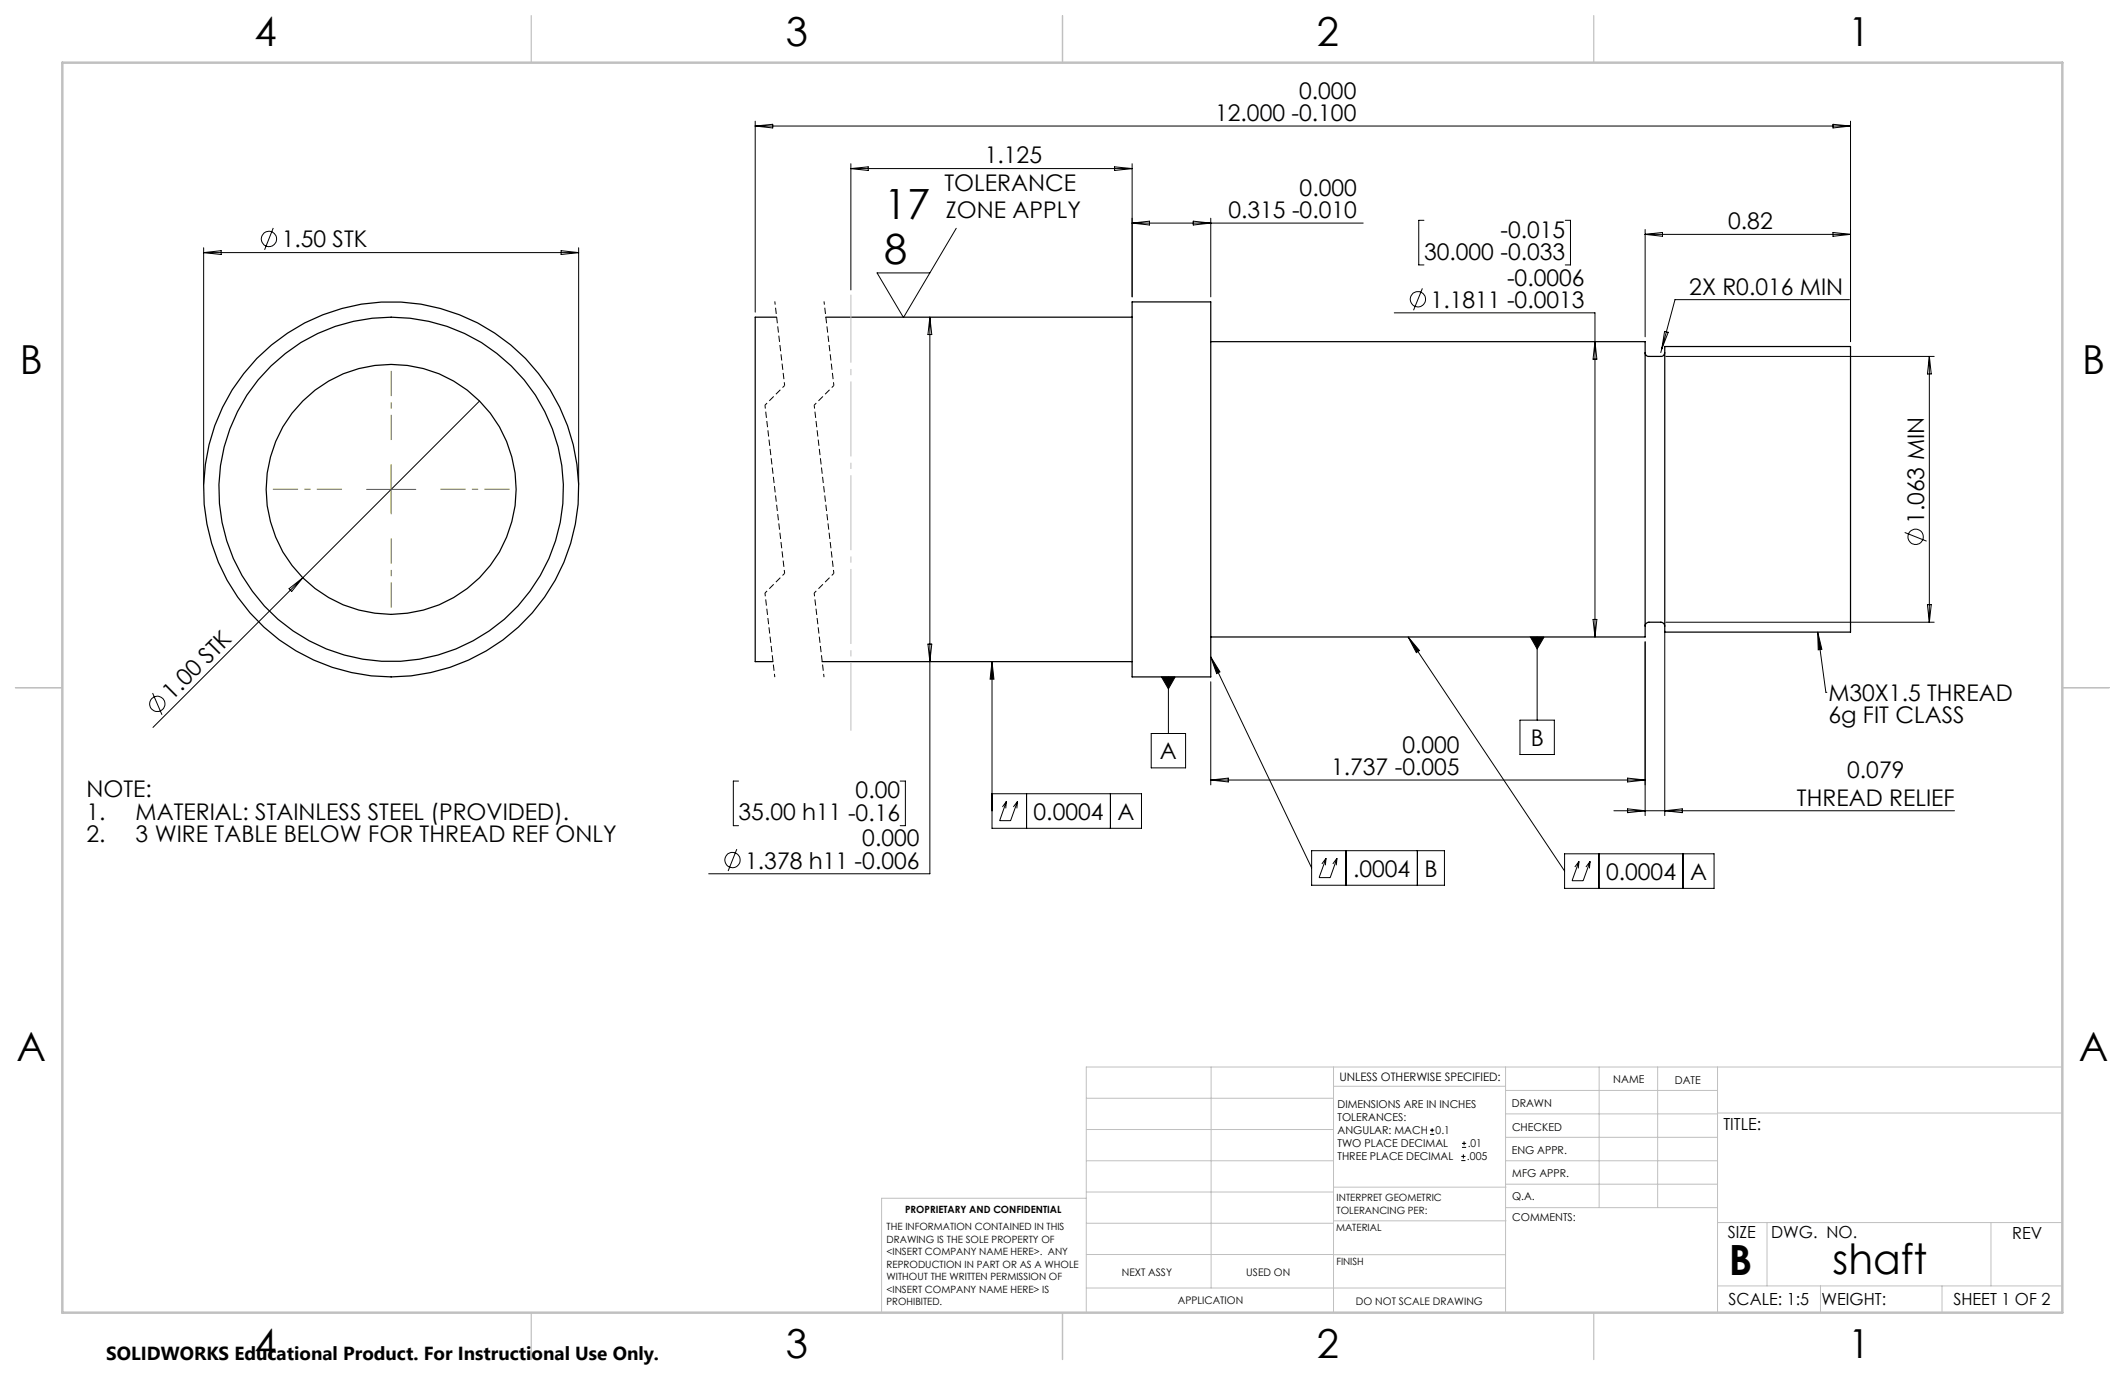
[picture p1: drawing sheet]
<svg xmlns="http://www.w3.org/2000/svg" width="432mm" height="279mm" viewBox="0 0 432 279" stroke-linecap="round" stroke-linejoin="round" font-family="sans-serif">
<g fill="none" stroke="#000" stroke-width=".25">
<path d="M157.8 64.5h-4.3v69.9h3.6M167.8 64.5h62.2M230 61.3h16v76.2h-16zM246 69.4h88.3v60h-88.3M334.3 71.6a.73 .73 0 0 0 .8 .8h2.4a.78 .78 0 0 0 .8-.8M338.3 70.4h37.7v58h-37.7zM167 134.4h63M334.3 127.2a.78 .78 0 0 1 .8-.8h2.4a.85 .85 0 0 1 .8 .8"/>
<circle cx="79.5" cy="99.4" r="38.1"/>
<circle cx="79.5" cy="99.4" r="35"/>
<circle cx="79.5" cy="99.4" r="25.4"/>
</g>
<g fill="none" stroke="#000" stroke-width=".2">
<path d="M153.5 24.6v38.8M153.5 25.6h222.5M153.5 25.6l3.5-.3v.7zM172.9 33.3v25.6M172.9 34.3h57.1M172.9 34.3l3.5-.4v.7zM226.5 33.9l3.5 .4-3.5 .3zM230 33.3v27M372.5 25.3l3.5 .3-3.5 .4zM376 24.6v44.8M41.4 50.3v48.1M41.4 51.3h76.2"/>
<path d="M41.4 51.3l3.5-.4v.8zM55.5 46.3l-1.7 4.5M114 50.9l3.6 .4-3.6 .4zM117.6 50.3v48.1M194.3 46.4l-10.7 18.1-5.4-9h10.7M230 45.3h47M230 45.3l3.6-.4v.8zM242.5 44.9l3.5 .4-3.5 .4zM246 44.3v16M289 58.6l-1.8 4.4M289.3 44.8h-1v9h1M318.1 44.8h1v9h-1"/>
<path d="M334.3 46.6v21.8M334.3 47.6h41.7M334.3 47.6l3.5-.4v.8zM372.5 47.2l3.5 .4-3.5 .4zM188.9 64.5v113.1h-44.9M188.9 64.5l.4 3.5h-.7zM283.3 63.6h40.8v65.8M324.1 69.4l.4 3.6h-.8zM337.7 70.9l-.2 .7M338.2 67.3l.8 .2-1.3 3.4zM338.5 72.4h54.5M375.8 60.9h-35.4l-2.7 10"/>
<path d="M392 72.4v54M392 72.4l.4 3.6h-.7zM97.4 81.5l-35.9 35.9M58.7 119.6l2.8-2.2-2.2 2.8zM61.5 117.4l-30.4 30.4M387 108.2l4.5 1.8M188.6 130.9h.7l-.4 3.5zM201.6 134.4l.4 3.6h-.8zM201.6 134.4v33.9h30.4v-7h-30.4M236 137.5h2.8l-1.4 2.5zM237.4 137.5v11.5M246 133.5l20.5 42.9"/>
<path d="M246 138.5v21M246 133.5l1.9 3-.7 .4zM286.1 129.4l31.8 47.6M286.1 129.4l2.3 2.8-.6 .4zM311 129.4h2.8l-1.5 2.5zM312.3 129.4v16.9M323.7 125.9h.8l-.4 3.5zM334.3 130.4v35.3M338.3 128.2v37.5M338.5 126.4h54.5M369.4 128.4l.8 3.5-.7 .1zM369.4 128.4l1.6 12.3"/>
<path d="M391.7 122.9h.7l-.4 3.5zM31 140.8l1.9 4.4M150.1 158.7h-1.1v9.1h1.1M182.9 158.7h1.1v9.1h-1.1M233.9 149h7v7h-7zM246 158.5h88.3M246 158.5l3.6-.4v.8zM308.9 146.3h6.9v7h-6.9zM330.7 158.1l3.6 .4-3.6 .4zM371 140.7h.1M149.7 172.5l-1.7 4.5M204.5 162.8l-.8 1.2"/>
<path d="M204.5 162.8l-.1 1.5M204.5 162.8l-1.4 4h2.3l1.4-4M206.8 162.8l-.9 1.2M206.8 162.8l-.2 1.5M208.6 161.3v7M225.6 161.3v7M266.5 172.9h27v7h-27zM269.5 174.4l-.9 1.1M269.5 174.4l-.2 1.4M269.5 174.4l-1.5 3.9h2.3l1.4-3.9M271.7 174.4l-.9 1.1M271.7 174.4l-.2 1.4"/>
<path d="M273.5 172.9v7M288 172.9v7M317.9 173.5h30.4v7h-30.4zM320.9 175l-.9 1.2M320.9 175l-.2 1.5M320.9 175l-1.5 4h2.3l1.4-4M323.1 175l-.8 1.2M323.1 175l-.1 1.5M324.9 173.5v7M327.9 164.7h69.3M330.7 164.4l3.6 .3-3.6 .4zM338.3 164.7l3.5-.3v.7z"/>
<path d="M342 173.5v7M290.6 230.5h.8M290.6 229.7h.8M291 229.3v.8M296.9 235.8h.9M296.9 235h.9M297.1 233.2h.8M297.1 232.3h.8M297.4 234.6v.8M297.5 231.9v.8"/>
<circle cx="54.6" cy="48.6" r="1.56"/>
<circle cx="288.1" cy="60.8" r="1.55"/>
<circle cx="389.2" cy="109.1" r="1.55"/>
<circle cx="32" cy="143" r="1.56"/>
<circle cx="148.8" cy="174.8" r="1.55"/>
</g>
<path d="M157.4 61.2l2 17.1M167.4 61.2l2 17.1M155.4 82.3l4 34.2M165.4 82.3l4 34.2M155.4 120.5l2 17.1M165.4 120.5l2 17.1" fill="none" stroke="#000" stroke-width=".2" stroke-dasharray="1.3 .6" stroke-dashoffset=".6" stroke-linecap="butt"/>
<path d="M159.4 78.3l-4 4M169.4 78.3l-4 4M159.4 116.5l-4 4M169.4 116.5l-4 4" fill="none" stroke="#000" stroke-width=".2" stroke-dasharray="1.3 .6" stroke-dashoffset=".7" stroke-linecap="butt"/>
<path d="M69.5 99.4h-14.1M79.5 89.4v-14M89.5 99.4h14M79.5 109.4v14.1" fill="none" stroke="#808000" stroke-width=".2" stroke-dasharray="15.2 1.3 1.3 1.3" stroke-dashoffset="10.1" stroke-linecap="butt"/>
<path d="M172.9 59.9v88.6" fill="none" stroke="#c0c0c0" stroke-width=".2" stroke-dasharray="15.2 1.3 1.3 1.3" stroke-dashoffset="1.4" stroke-linecap="butt"/>
<path d="M74.5 99.4h10M79.5 94.4v10" fill="none" stroke="#808000" stroke-width=".2"/>
<g fill="none" stroke="#c0c0c0" stroke-width=".2">
<path d="M246.1 216.8v44.9M271 216.8v49.9M305.9 216.8v49.9M324.9 216.8v28.6M336.8 216.8v28.6M349 216.8v49.9M419.1 216.8h-198.4v49.9M220.7 235.9h50.3M220.7 229.5h50.3M220.7 223.2h50.3M271 220.7h34.9M305.9 231.1h43.1"/>
<path d="M305.9 226.3h43.1M305.9 221.6h43.1M305.9 235.9h43.1M349 226.2h70.1M220.7 248.6h50.3M220.7 242.2h50.3M220.7 254.9h50.3M220.7 243.5h-41.6v23.2M271 255h34.9M271 248.1h35M271 241.2h35M305.9 240.6h43.1"/>
<path d="M306 245.4h43M349 248.4h70.1M359.1 248.4v12.9M404.6 248.4v12.9M220.7 261.7h85.2M349 261.3h70.1M369.9 261.3v5.4M394.6 261.3v5.4"/>
</g>
<path d="M108 3.2v9.5M215.9 3.2v9.5M323.8 3.2v9.5M3.1 139.7h9.6M419.1 139.7h9.5M108 266.7v9.6M215.9 266.7v9.6M323.8 266.7v9.6" fill="none" stroke="#c0c0c0" stroke-width=".25"/>
<path d="M12.7 12.7h406.4v254h-406.4z" fill="none" stroke="#c0c0c0" stroke-width=".5"/>
<path d="M369.4 128.4l.8 3.5-.7 .1zM286.1 129.4l2.3 2.8-.6 .4zM246 133.5l1.9 3-.7 .4zM201.6 134.4l.4 3.6h-.8zM236 137.5l1.4 2.5 1.4-2.5zM311 129.4l1.3 2.5 1.5-2.5z" fill="#000"/>
<g font-size="8.5">
<text x="179.6" y="44.5">17</text>
<text x="179.6" y="53.6">8</text>
<text x="351.3" y="259">B</text>
<text x="372.4" y="258.9">shaft</text>
</g>
<g font-size="8.1">
<text x="51.7" y="9.3">4</text>
<text x="159.7" y="9.3">3</text>
<text x="267.6" y="9.3">2</text>
<text x="375.6" y="9.3">1</text>
<text x="4" y="76">B</text>
<text x="423.1" y="76">B</text>
<text x="3.3" y="215.7">A</text>
<text x="422.4" y="215.7">A</text>
<text x="51.7" y="276">4</text>
<text x="159.7" y="276">3</text>
<text x="267.6" y="276">2</text>
<text x="375.6" y="276">1</text>
</g>
<g font-size="4.7">
<text x="264" y="20.1">0.000</text>
<text x="246.9" y="24.5">12.000 -0.100</text>
<text x="200.1" y="33.2">1.125</text>
<text x="191.9" y="38.8">TOLERANCE</text>
<text x="264.1" y="39.8">0.000</text>
<text x="192.2" y="44.3">ZONE APPLY</text>
<text x="249.6" y="44.3">0.315 -0.010</text>
<text x="351.2" y="46.6">0.82</text>
<text x="57.2" y="50.3">1.50 STK</text>
<text x="289.4" y="52.7">30.000 -0.033</text>
<text x="304.9" y="48.3">-0.015</text>
<text x="306.2" y="58">-0.0006</text>
<text x="343.3" y="59.9">2X R0.016 MIN</text>
<text x="290.7" y="62.6">1.1811 -0.0013</text>
<text x="391" y="106.5" transform="rotate(-90 391 106.5)">1.063 MIN</text>
<text x="35" y="142.4" transform="rotate(-45 35 142.4)">1.00 STK</text>
<text x="371.5" y="142.4">M30X1.5 THREAD</text>
<text x="371.5" y="146.9">6g FIT CLASS</text>
<text x="235.7" y="154.3">A</text>
<text x="285" y="152.9">0.000</text>
<text x="311" y="151.6">B</text>
<text x="270.5" y="157.4">1.737 -0.005</text>
<text x="375.3" y="158.2">0.079</text>
<text x="17.6" y="162">NOTE:</text>
<text x="17.6" y="166.5">1.</text>
<text x="27.6" y="166.5">MATERIAL: STAINLESS STEEL (PROVIDED).</text>
<text x="150.1" y="166.7">35.00 h11 -0.16</text>
<text x="173.9" y="162.2">0.00</text>
<text x="210" y="166.5">0.0004</text>
<text x="227.1" y="166.5">A</text>
<text x="365.1" y="163.7">THREAD RELIEF</text>
<text x="17.6" y="171.1">2.</text>
<text x="27.6" y="171.1">3 WIRE TABLE BELOW FOR THREAD REF ONLY</text>
<text x="175.2" y="172">0.000</text>
<text x="151.4" y="176.5">1.378 h11 -0.006</text>
<text x="274.9" y="178.1">.0004</text>
<text x="289.4" y="178.1">B</text>
<text x="326.4" y="178.8">0.0004</text>
<text x="343.4" y="178.8">A</text>
</g>
<text font-size="3.8" x="21.6" y="276.3">SOLIDWORKS Educational Product. For Instructional Use Only.</text>
<g font-size="3.4">
<text x="350.2" y="229.5">TITLE:</text>
<text x="351.1" y="251.6">SIZE</text>
<text x="359.9" y="251.6">DWG. NO.</text>
<text x="408.9" y="251.7">REV</text>
<text x="351.2" y="265.2">SCALE: 1:5</text>
<text x="370.1" y="265.3">WEIGHT:</text>
<text x="396.9" y="265.2">SHEET 1 OF 2</text>
</g>
<text font-size="2.4" x="272.2" y="219.7">UNLESS OTHERWISE SPECIFIED:</text>
<g font-size="2.2">
<text x="327.8" y="220.1">NAME</text>
<text x="340.3" y="220.2">DATE</text>
<text x="271.8" y="225.2">DIMENSIONS ARE IN INCHES</text>
<text x="271.8" y="227.8">TOLERANCES:</text>
<text x="307.2" y="224.9">DRAWN</text>
<text x="271.8" y="230.5">ANGULAR: MACH</text>
<text x="271.8" y="233.1">TWO PLACE DECIMAL</text>
<text x="291.7" y="230.5">0.1</text>
<text x="298.2" y="233.1">.01</text>
<text x="307.3" y="229.8">CHECKED</text>
<text x="271.8" y="235.8">THREE PLACE DECIMAL</text>
<text x="298.1" y="235.8">.005</text>
<text x="307.2" y="234.5">ENG APPR.</text>
<text x="307.3" y="239.2">MFG APPR.</text>
<text x="307.3" y="243.9">Q.A.</text>
<text x="307.3" y="248.1">COMMENTS:</text>
</g>
<g font-size="2.1">
<text x="227.9" y="259.2">NEXT ASSY</text>
<text x="253.3" y="259.2">USED ON</text>
<text x="239.3" y="265">APPLICATION</text>
<text x="275.5" y="265.1">DO NOT SCALE DRAWING</text>
</g>
<g font-size="2">
<text x="271.6" y="244.1">INTERPRET GEOMETRIC</text>
<text x="180.2" y="250">THE INFORMATION CONTAINED IN THIS</text>
<text x="183.9" y="246.4">PROPRIETARY AND CONFIDENTIAL</text>
<text x="271.5" y="250.2">MATERIAL</text>
<text x="271.6" y="246.6">TOLERANCING PER:</text>
<text x="180.2" y="252.5">DRAWING IS THE SOLE PROPERTY OF</text>
<text x="180.2" y="255.1">&lt;INSERT COMPANY NAME HERE&gt;. ANY</text>
<text x="180.2" y="257.6">REPRODUCTION IN PART OR AS A WHOLE</text>
<text x="271.5" y="257">FINISH</text>
<text x="180.2" y="260.1">WITHOUT THE WRITTEN PERMISSION OF</text>
<text x="180.2" y="262.6">&lt;INSERT COMPANY NAME HERE&gt; IS</text>
<text x="180.2" y="265.2">PROHIBITED.</text>
</g>
</svg>
